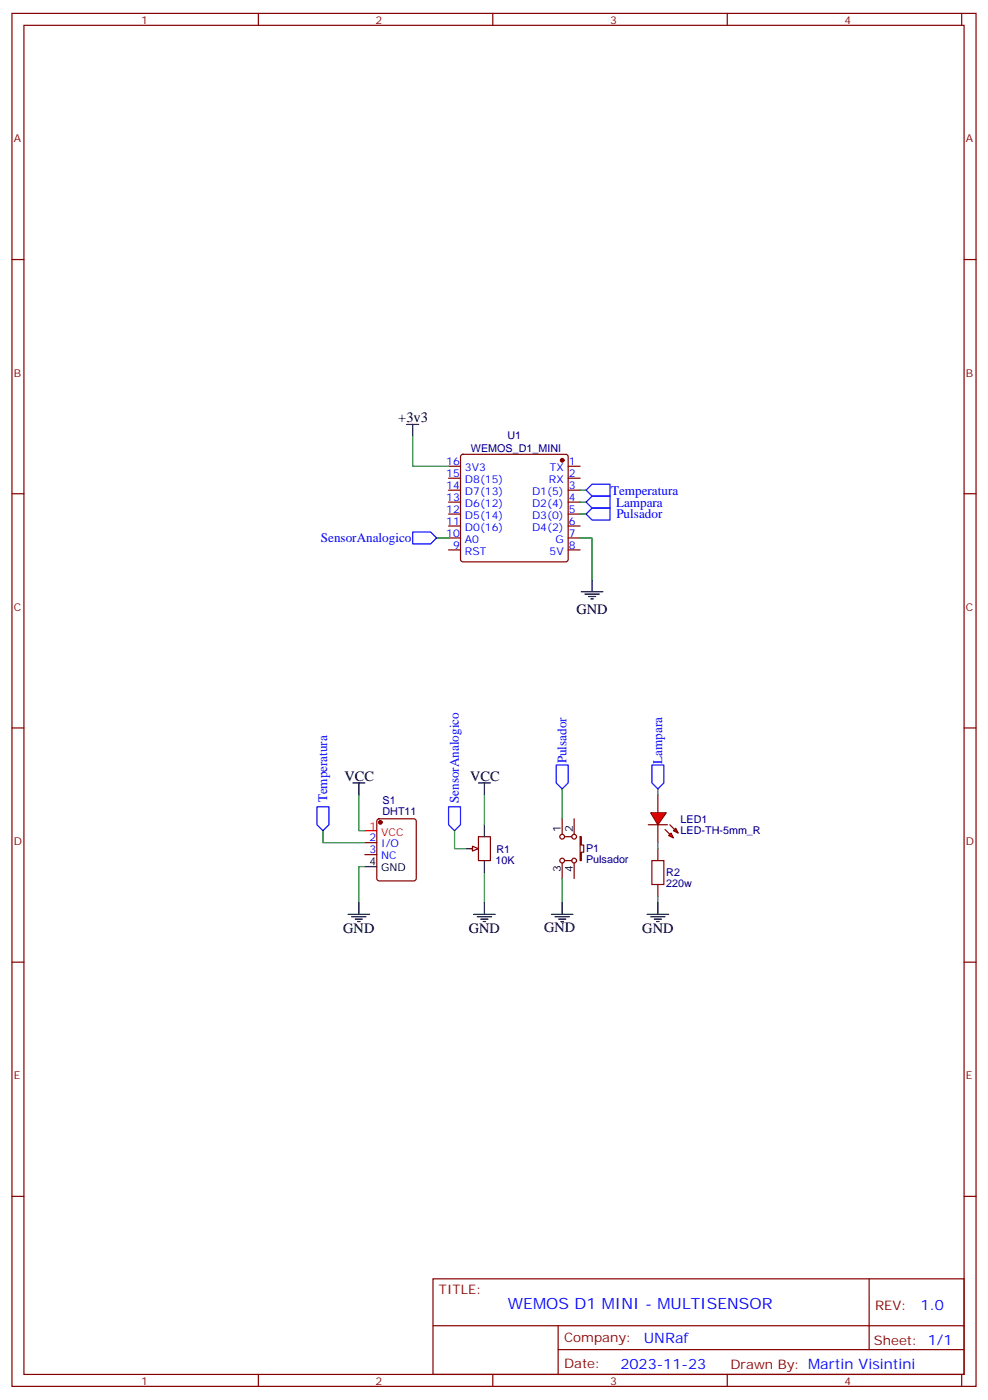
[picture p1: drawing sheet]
<svg xmlns="http://www.w3.org/2000/svg" width="291mm" height="413mm" viewBox="0 0 291 413" stroke-linecap="round" stroke-linejoin="round" font-family="sans-serif">
<g fill="none" stroke="#870000" stroke-width=".35">
<path d="M3.5 4h284.4v405.3h-284.4zM7.1 7.5h277.2v398.3h-277.2zM76.2 4v3.5M145.3 4v3.5M214.5 4v3.5M283.6 4v3.5M3.5 76.6h3.6M284.3 76.6h3.6M132.3 137.7h3.5M136.1 134.3l.4-.2h30.4l.5 .2 .2 .5v30.4l-.3 .5-.4 .2h-30.4l-.5-.3-.2-.4v-30.4zM167.6 137.7h3.5M3.5 145.8h3.6"/>
<path d="M132.3 141.2h3.5M132.3 144.7h3.5M132.3 148.2h3.5M132.3 151.8h3.5M132.3 155.3h3.5M132.3 158.8h3.5M167.6 141.2h3.5M167.6 144.7h3.5M167.6 148.2h3.5M167.6 151.8h3.5M167.6 155.3h3.5M167.6 158.8h3.5"/>
<path d="M284.3 145.8h3.6M132.3 162.3h3.5M167.6 162.3h3.5M3.5 214.9h3.6M284.3 214.9h3.6M107.6 248.8h3.5M107.6 252.3h3.5M111.4 241.9l.4-.2h10.3l.6 .5 .1 17.2-.5 .6-10.5 .1-.6-.5-.1-17.2zM138.6 250.5h1.8M141.1 247h3.5v7.1h-3.5zM3.5 284.1h3.6M284.3 284.1h3.6"/>
<path d="M3.5 353.2h3.6M284.3 353.2h3.6M127.7 377.5h156.6v28.3h-156.6zM256.3 377.6v20.8M127.7 391.4h156.5M164.6 398.4h119.6M164.6 391.4v14.1M76.2 405.8v3.5M145.3 405.8v3.5M214.5 405.8v3.5M283.6 405.8v3.5"/>
</g>
<g fill="#870000" stroke="#870000" stroke-width=".35">
<circle cx="165.8" cy="135.9" r=".53"/>
<circle cx="112.2" cy="242.8" r=".53"/>
</g>
<path d="M107.6 245.3h3.5" fill="none" stroke="#f00" stroke-width=".35"/>
<path d="M107.6 255.8h3.5M137.6 250.5h3.5M142.9 243.5v3.5M142.9 254.1v3.5" fill="none" stroke="#000" stroke-width=".35"/>
<path d="M139.3 249.8l1.8 .7-1.8 .7z" fill="#f0f0f0" stroke="#870000" stroke-width=".35"/>
<g fill="#f00" stroke="#870000" stroke-width=".35">
<path d="M191.9 240h4.6l-2.5 3.5z"/>
<path d="M191.2 243.5h5.6z"/>
</g>
<g fill="#870000" stroke="#870000" stroke-width=".35">
<path d="M197.6 243.5l1.4 1.4z"/>
<path d="M196.1 244.9l1.5 1.4z"/>
</g>
<g fill="#f00" stroke="#870000" stroke-width=".35">
<path d="M198.6 245.3l.7-.8 .7 1.5z"/>
<path d="M197.2 246.7l.7-.7 .7 1.4z"/>
</g>
<g fill="none" stroke="#870000" stroke-width=".35">
<path d="M194 234.7v5.3M165.8 241.7v4.6M165.8 254.8v4.6M166.5 254.1h2.1M166.5 247h2.1M169.3 241.7v4.6M169.3 254.8v4.6M171.1 247h.3v2.5h.8v2.1h-.8v2.5h-.3zM194 243.5v5.3M194 250.5v3.6M194 261.1v3.6"/>
<circle cx="165.8" cy="254.1" r=".71"/>
<circle cx="165.8" cy="247" r=".71"/>
<circle cx="169.3" cy="247" r=".71"/>
<circle cx="169.3" cy="254.1" r=".71"/>
</g>
<path d="M192.3 254.1h3.5v7h-3.5z" fill="none" stroke="#a10000" stroke-width=".35"/>
<g fill="none" stroke="#000" stroke-width=".35">
<path d="M119.9 125.3h3.6M121.7 125.3v3.5M171.4 174.7h6.4M172.5 175.4h4.2M173.6 176.1h2.1M174.3 176.8h.7M174.6 171.2v3.5M104.1 231.1h3.5M105.8 231.1v3.6M141.1 231.1h3.5M142.9 231.1v3.6M102.7 269.9h6.3"/>
<path d="M103.7 270.7h4.2M104.8 271.4h2.1M105.5 272.1h.7M105.8 266.4v3.5M139.7 269.9h6.3M140.8 270.7h4.2M141.8 271.4h2.1M142.5 272.1h.7M142.9 266.4v3.5M162.6 269.9h6.4M163.7 270.7h4.2M164.7 271.4h2.2"/>
<path d="M165.5 272.1h.7M165.8 266.4v3.5M190.9 269.9h6.3M191.9 270.7h4.2M193 271.4h2.1M193.7 272.1h.7M194 266.4v3.5"/>
</g>
<path d="M121.7 157.1h5.3l1.8 1.7-1.8 1.8h-5.3zM174.6 146.5h5.3v3.5h-5.3l-1.7-1.8zM174.6 150h5.3v3.5h-5.3l-1.7-1.7zM174.6 142.9h5.3v3.6h-5.3l-1.7-1.8zM93.5 238.2h3.5v5.3l-1.8 1.8-1.7-1.8zM132.3 238.2h3.5v5.3l-1.7 1.8-1.8-1.8zM164 225.8h3.6v5.3l-1.8 1.8-1.8-1.8zM192.3 225.8h3.5v5.3l-1.8 1.8-1.7-1.8z" fill="none" stroke="#00f" stroke-width=".35"/>
<g fill="none" stroke="#008700" stroke-width=".35">
<path d="M121.7 128.8v8.9h10.6M128.8 158.8h3.5M171.1 158.8h3.5v12.4M171.1 144.7h1.8M171.1 148.2h1.8M171.1 151.8h1.8M105.8 234.7v10.6h1.8M142.9 234.7v8.8M165.8 232.9v8.8M194 232.9v1.8M95.2 245.3v3.5h12.4M107.6 255.8h-1.8v10.6"/>
<path d="M134.1 245.3v5.2h3.5M142.9 257.6v8.8M165.8 259.4v7M194 248.8v1.7M194 264.7v1.7"/>
</g>
<text font-size="4.6" fill="#00f" x="149.8" y="386.6">WEMOS D1 MINI - MULTISENSOR</text>
<g font-size="4.2">
<text x="117.5" y="124.6">+3v3</text>
<text x="170" y="181.4">GND</text>
<text x="101.6" y="230.4">VCC</text>
<text x="138.6" y="230.4">VCC</text>
<text x="101.2" y="275.6">GND</text>
<text x="138.3" y="275.6">GND</text>
<text x="160.5" y="275.2">GND</text>
<text x="189.4" y="275.6">GND</text>
</g>
<g font-size="4.2" fill="#00f">
<text x="271.5" y="386.8">1.0</text>
<text x="189.9" y="396.4">UNRaf</text>
<text x="183" y="404.2">2023-11-23</text>
</g>
<g font-size="3.9" fill="#00f">
<text x="180.2" y="146">Temperatura</text>
<text x="181.7" y="149.5">Lampara</text>
<text x="181.8" y="153.1">Pulsador</text>
<text x="94.6" y="160.1">SensorAnalogico</text>
<text x="167.1" y="225.4" transform="rotate(-90 167.1 225.4)">Pulsador</text>
<text x="195.3" y="225.5" transform="rotate(-90 195.3 225.5)">Lampara</text>
<text x="96.4" y="236.9" transform="rotate(-90 96.4 236.9)">Temperatura</text>
<text x="135.3" y="237" transform="rotate(-90 135.3 237)">SensorAnalogico</text>
</g>
<g font-size="3.9" fill="#800">
<text x="129.5" y="382.1">TITLE:</text>
<text x="258.1" y="386.8">REV:</text>
<text x="166.4" y="396.3">Company:</text>
<text x="257.7" y="396.9">Sheet: 1/1</text>
<text x="166.4" y="404">Date:</text>
<text x="215.4" y="404.1">Drawn By: Martin Visintini</text>
</g>
<g font-size="3.2" fill="#800">
<text x="41.6" y="6.9">1</text>
<text x="110.8" y="6.9">2</text>
<text x="179.9" y="6.9">3</text>
<text x="249.1" y="6.9">4</text>
<text x="4.1" y="42.1">A</text>
<text x="284.9" y="42.1">A</text>
<text x="4.1" y="111.2">B</text>
<text x="284.9" y="111.2">B</text>
<text x="4.1" y="180.3">C</text>
<text x="284.9" y="180.3">C</text>
<text x="4.1" y="249.5">D</text>
<text x="284.9" y="249.5">D</text>
<text x="4.1" y="318.6">E</text>
<text x="284.9" y="318.6">E</text>
<text x="41.6" y="408.8">1</text>
<text x="110.8" y="408.8">2</text>
<text x="179.9" y="408.8">3</text>
<text x="249.1" y="408.8">4</text>
</g>
<g font-size="3.2" fill="#000080">
<text x="149.7" y="129.7">U1</text>
<text x="138.9" y="133.5">WEMOS_D1_MINI</text>
<text x="112.8" y="237.5">S1</text>
<text x="112.8" y="240.7">DHT11</text>
<text x="200.7" y="242.9">LED1</text>
<text x="146.4" y="251.7">R1</text>
<text x="172.9" y="251.7">P1</text>
<text x="200.7" y="246.1">LED-TH-5mm_R</text>
<text x="146.2" y="255.2">10K</text>
<text x="172.9" y="254.9">Pulsador</text>
<text x="196.5" y="262">220w</text>
<text x="196.5" y="258.7">R2</text>
</g>
<g font-size="3.2" fill="#00f">
<text x="131.6" y="137.3">16</text>
<text x="167.7" y="137.3">1</text>
<text x="131.6" y="140.8">15</text>
<text x="137.1" y="142.6">D8(15)</text>
<text x="137.1" y="139.1">3V3</text>
<text x="161.9" y="142.6">RX</text>
<text x="162.1" y="139.1">TX</text>
<text x="167.7" y="140.8">2</text>
<text x="131.6" y="147.9">13</text>
<text x="131.6" y="144.4">14</text>
<text x="137.1" y="149.6">D6(12)</text>
<text x="137.1" y="146.1">D7(13)</text>
<text x="156.9" y="146.1">D1(5)</text>
<text x="156.9" y="149.6">D2(4)</text>
<text x="167.7" y="144.4">3</text>
<text x="167.7" y="147.9">4</text>
<text x="131.6" y="154.9">11</text>
<text x="131.6" y="151.4">12</text>
<text x="137.1" y="153.2">D5(14)</text>
<text x="156.9" y="153.2">D3(0)</text>
<text x="167.7" y="151.4">5</text>
<text x="167.7" y="154.9">6</text>
<text x="131.6" y="158.5">10</text>
<text x="133.6" y="162">9</text>
<text x="137.1" y="160.2">A0</text>
<text x="137.1" y="156.7">D0(16)</text>
<text x="156.9" y="156.7">D4(2)</text>
<text x="163.8" y="160.2">G</text>
<text x="167.7" y="158.5">7</text>
<text x="167.7" y="162">8</text>
<text x="137.1" y="163.8">RST</text>
<text x="162.1" y="163.8">5V</text>
<text x="108.9" y="248.4">2</text>
<text x="108.9" y="252">3</text>
<text x="112.4" y="250.2">I/O</text>
<text x="112.4" y="253.7">NC</text>
</g>
<g font-size="3.2" fill="#f00">
<text x="108.9" y="244.9">1</text>
<text x="112.4" y="246.7">VCC</text>
</g>
<g font-size="3.2">
<text x="165.5" y="245.6" transform="rotate(-90 165.5 245.6)">1</text>
<text x="169" y="245.6" transform="rotate(-90 169 245.6)">2</text>
<text x="108.9" y="255.5">4</text>
<text x="112.4" y="257.2">GND</text>
<text x="165.5" y="257.5" transform="rotate(-90 165.5 257.5)">3</text>
<text x="169" y="257.5" transform="rotate(-90 169 257.5)">4</text>
</g>
</svg>
